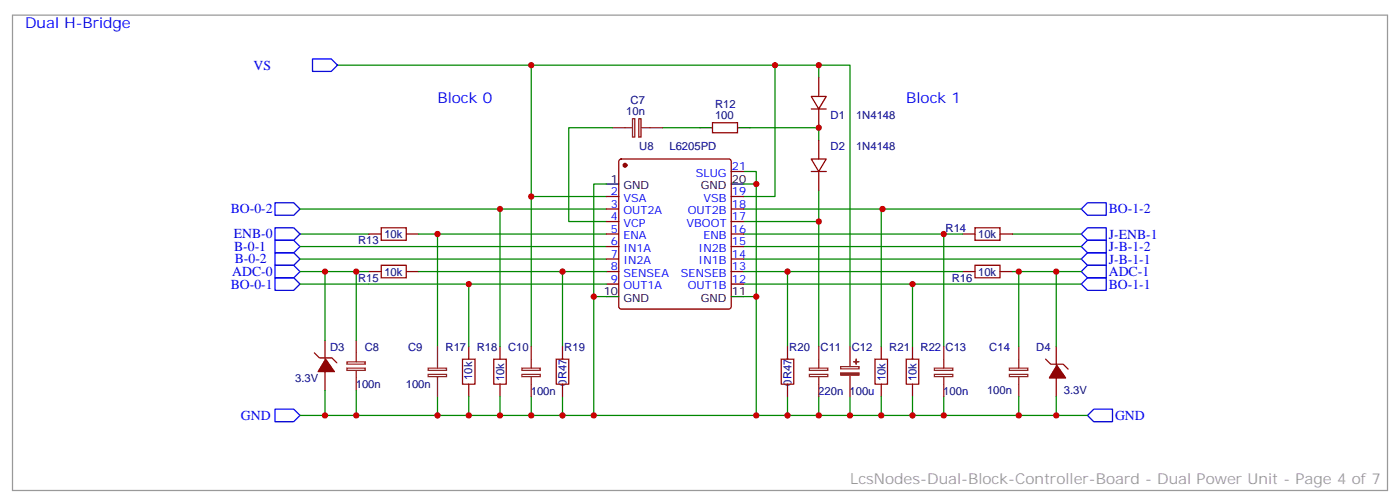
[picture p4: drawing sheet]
<svg xmlns="http://www.w3.org/2000/svg" width="395mm" height="142mm" viewBox="0 0 395 142" stroke-linecap="round" stroke-linejoin="round" font-family="sans-serif">
<g fill="none" stroke="#008700" stroke-width=".35">
<path d="M95.2 18.4h123.5v37h-8.8M149.9 18.4v37h21.2M218.7 18.4h12.4v3.5M231.1 18.4h8.8v79.4M172.9 36h-12.4v26.5h10.6M187 36h10.6M211.7 36h19.4v3.5M84.7 58.9h86.4M141.1 58.9v38.9M149.9 55.4v42.4M171.1 51.9h-3.5v65.3M209.9 48.4h3.5v35.2"/>
<path d="M209.9 51.9h3.5M209.9 58.9h95.3M231.1 53.7v44.1M249.1 58.9h-.4v38.9M84.7 66h19.4M84.7 69.5h86.4M84.7 73.1h86.4M84.7 76.6h19.4M91.7 76.6v19.4M100.5 76.6v19.4M118.2 66h52.9M118.2 76.6h52.9"/>
<path d="M123.5 66v31.8M158.7 76.6v21.2M209.9 62.5h21.2M209.9 66h61.7M209.9 69.5h95.3M209.9 73.1h95.3M209.9 76.6h61.7M222.2 76.6v21.2M266.3 66v31.8M285.8 66h19.4M285.8 76.6h19.4M287.5 76.6v21.2"/>
<path d="M298.1 76.6v21.2M84.7 80.1h86.4M132.3 80.1v17.7M167.6 83.6h3.5M209.9 83.6h3.5v33.6M209.9 80.1h95.3M257.5 80.1v17.7M84.7 117.2h222.2M91.7 110.1v7.1M100.5 110.1v7.1M123.5 111.9v5.3M132.3 111.9v5.3"/>
<path d="M141.1 111.9v5.3M149.9 111.9v5.3M158.7 111.9v5.3M222.2 111.9v5.3M231.1 111.9v5.3M239.9 111.9v5.3M248.7 111.9v5.3M257.5 111.9v5.3M266.3 111.9v5.3M287.5 111.9v5.3M298.1 111.9v5.3"/>
</g>
<g fill="none" stroke="#8c2424" stroke-width=".35">
<path d="M172.9 36h5.6M178.5 33.5h.6v5.2h-.6zM180.3 33.5h.6v5.2h-.6zM181 36h6M100.5 96v6M123.5 97.8v6M149.9 97.8v6M231.1 97.8v6M239.9 97.8v5.6M266.3 97.8v6M287.5 97.8v6M97.9 102.1h5.2v.6h-5.2z"/>
<path d="M97.9 103.8h5.2v.7h-5.2zM100.5 104.5v5.6M120.8 103.8h5.2v.7h-5.2zM120.8 105.6h5.2v.6h-5.2zM123.5 106.2v5.7M147.3 103.8h5.2v.7h-5.2zM147.3 105.6h5.2v.6h-5.2zM149.9 106.2v5.7M228.4 103.8h5.2v.7h-5.2zM228.4 105.6h5.2v.6h-5.2zM231.1 106.2v5.7M237.2 103.4h5.2v.6h-5.2z"/>
<path d="M239.9 105.9v6M263.7 103.8h5.2v.7h-5.2zM263.7 105.6h5.2v.6h-5.2zM266.3 106.2v5.7M284.9 103.8h5.2v.7h-5.2zM284.9 105.6h5.2v.6h-5.2zM287.5 106.2v5.7"/>
</g>
<g fill="#8c2424" stroke="#8c2424" stroke-width=".35">
<path d="M237.2 105.2h5.2v.6h-5.2z"/>
<path d="M240.9 102h1.5z"/>
<path d="M241.6 101.3l.1 1.4z"/>
</g>
<path d="M197.6 36h3.5M208.1 36h3.6M171.1 51.9h3.5M206.4 51.9h3.5M171.1 83.6h3.5M206.4 83.6h3.5" fill="none" stroke="#000" stroke-width=".35"/>
<g fill="none" stroke="#870000" stroke-width=".35">
<path d="M201.1 34.6h7v2.8h-7zM229 27.2h4.2l-2.1 3.5zM229 30.7h4.2M231.1 21.9v5.3M231.1 30.7v5.3M231.1 39.5v5.3M171.1 55.4h3.5M171.1 58.9h3.5M174.9 45l.4-.2h30.4l.5 .2 .2 .5v41l-.3 .5-.4 .2h-30.4l-.5-.3-.2-.4v-41zM206.4 48.4h3.5M206.4 55.4h3.5M206.4 58.9h3.5"/>
<path d="M229 44.8h4.2l-2.1 3.6zM229 48.4h4.2M231.1 48.4v5.3M104.1 66h3.5M104.1 76.6h3.5M114.7 66h3.5M114.7 76.6h3.5M171.1 66h3.5M171.1 62.5h3.5M171.1 69.5h3.5M171.1 73.1h3.5M171.1 76.6h3.5"/>
<path d="M206.4 66h3.5M206.4 62.5h3.5M206.4 69.5h3.5M206.4 73.1h3.5M206.4 76.6h3.5M271.6 66h3.6M271.6 76.6h3.6M282.2 66h3.6M282.2 76.6h3.6M88.7 99.5l1.4 1.4h3.6l1.4 1.4M91.7 96v5.3M132.3 97.8v3.5"/>
<path d="M141.1 97.8v3.5M158.7 97.8v3.5M171.1 80.1h3.5M206.4 80.1h3.5M222.2 97.8v3.5M248.7 97.8v3.5M257.5 97.8v3.5M298.1 97.8v5.2M91.7 104.8v5.3M132.3 108.3v3.6M141.1 108.3v3.6M158.7 108.3v3.6"/>
<path d="M222.2 108.3v3.6M248.7 108.3v3.6M257.5 108.3v3.6M295.1 101.3l1.4 1.4h3.5l1.4 1.4M298.1 106.6v5.3"/>
</g>
<g fill="none" stroke="#00f" stroke-width=".35">
<path d="M88.2 16.6h5.3l1.7 1.8-1.7 1.7h-5.3zM77.6 57.2h5.3l1.8 1.7-1.8 1.8h-5.3zM305.2 58.9l1.7-1.7h5.3v3.5h-5.3zM77.6 78.4h5.3l1.8 1.7-1.8 1.8h-5.3zM77.6 71.3h5.3l1.8 1.8-1.8 1.7h-5.3zM77.6 67.8h5.3l1.8 1.7-1.8 1.8h-5.3zM77.6 74.8h5.3l1.8 1.8-1.8 1.8h-5.3zM77.6 64.2h5.3l1.8 1.8-1.8 1.8h-5.3zM305.2 76.6l1.7-1.8h5.3v3.6h-5.3zM306.9 67.8h5.3v3.5h-5.3l-1.7-1.8zM306.9 71.3h5.3v3.5h-5.3l-1.7-1.7zM306.9 78.4h5.3v3.5h-5.3l-1.7-1.8z"/>
<path d="M306.9 64.2h5.3v3.6h-5.3l-1.7-1.8zM77.6 115.4h5.3l1.8 1.8-1.8 1.7h-5.3zM306.9 117.2l1.8-1.8h5.3v3.5h-5.3z"/>
</g>
<path d="M107.6 64.2h7.1v3.6h-7.1zM107.6 74.8h7.1v3.6h-7.1zM275.2 64.2h7v3.6h-7zM275.2 74.8h7v3.6h-7zM130.5 101.3h3.6v7h-3.6zM139.3 101.3h3.6v7h-3.6zM157 101.3h3.5v7h-3.5zM220.5 101.3h3.5v7h-3.5zM246.9 101.3h3.6v7h-3.6zM255.8 101.3h3.5v7h-3.5z" fill="none" stroke="#a10000" stroke-width=".35"/>
<g fill="#870000" stroke="#870000" stroke-width=".35">
<path d="M91.9 101.3l2.5 3.5h-4.6z"/>
<path d="M298.3 103l2.4 3.6h-4.5z"/>
<circle cx="176.4" cy="46.6" r=".53"/>
</g>
<path d="M3.5 4.3h388.1v134h-388.1z" fill="none" stroke="#999" stroke-width=".35"/>
<g fill="#c00">
<circle cx="222.3" cy="117.2" r=".88"/>
<circle cx="222.3" cy="76.6" r=".88"/>
<circle cx="231.1" cy="18.4" r=".88"/>
<circle cx="231.1" cy="117.2" r=".88"/>
<circle cx="266.3" cy="117.2" r=".88"/>
<circle cx="149.9" cy="117.2" r=".88"/>
<circle cx="149.9" cy="55.4" r=".88"/>
<circle cx="213.4" cy="51.9" r=".88"/>
<circle cx="213.4" cy="83.6" r=".88"/>
<circle cx="213.4" cy="117.2" r=".88"/>
<circle cx="167.6" cy="83.6" r=".88"/>
<circle cx="167.6" cy="117.2" r=".88"/>
<circle cx="218.7" cy="18.4" r=".88"/>
<circle cx="158.8" cy="117.2" r=".88"/>
<circle cx="123.5" cy="117.2" r=".88"/>
<circle cx="149.9" cy="18.4" r=".88"/>
<circle cx="248.7" cy="117.2" r=".88"/>
<circle cx="141.1" cy="117.2" r=".88"/>
<circle cx="141.1" cy="58.9" r=".88"/>
<circle cx="266.3" cy="66" r=".88"/>
<circle cx="257.5" cy="117.2" r=".88"/>
<circle cx="257.5" cy="80.1" r=".88"/>
<circle cx="123.5" cy="66" r=".88"/>
<circle cx="132.3" cy="117.2" r=".88"/>
<circle cx="132.3" cy="80.1" r=".88"/>
<circle cx="158.8" cy="76.6" r=".88"/>
<circle cx="231.1" cy="62.5" r=".88"/>
<circle cx="231.1" cy="36" r=".88"/>
<circle cx="239.9" cy="117.2" r=".88"/>
<circle cx="249.1" cy="58.9" r=".88"/>
<circle cx="287.5" cy="76.6" r=".88"/>
<circle cx="287.5" cy="117.2" r=".88"/>
<circle cx="100.5" cy="76.6" r=".88"/>
<circle cx="100.5" cy="117.2" r=".88"/>
<circle cx="91.7" cy="76.6" r=".88"/>
<circle cx="91.7" cy="117.2" r=".88"/>
<circle cx="298.1" cy="76.6" r=".88"/>
<circle cx="298.1" cy="117.2" r=".88"/>
</g>
<g font-size="4.2" fill="#00f">
<text x="7.1" y="7.8">Dual H-Bridge</text>
<text x="123.5" y="29">Block 0</text>
<text x="255.8" y="29">Block 1</text>
</g>
<text font-size="4.2" fill="#999" x="239.9" y="136.6">LcsNodes-Dual-Block-Controller-Board - Dual Power Unit - Page 4 of 7</text>
<g font-size="3.9" fill="#00f">
<text x="71.6" y="19.6">VS</text>
<text x="65.1" y="60.2">BO-0-2</text>
<text x="312.9" y="60.2">BO-1-2</text>
<text x="66" y="67.3">ENB-0</text>
<text x="66.1" y="70.9">B-0-1</text>
<text x="312.9" y="70.8">J-B-1-2</text>
<text x="312.9" y="67.3">J-ENB-1</text>
<text x="65.5" y="77.8">ADC-0</text>
<text x="66.2" y="74.2">B-0-2</text>
<text x="312.9" y="74.4">J-B-1-1</text>
<text x="312.9" y="77.8">ADC-1</text>
<text x="65.1" y="81.4">BO-0-1</text>
<text x="312.9" y="81.4">BO-1-1</text>
<text x="68" y="118.5">GND</text>
<text x="314.7" y="118.5">GND</text>
</g>
<g font-size="3.2" fill="#000080">
<text x="178" y="29.2">C7</text>
<text x="176.7" y="32.4">10n</text>
<text x="201.8" y="33.5">100</text>
<text x="201.8" y="30.4">R12</text>
<text x="234.4" y="33.6">D1</text>
<text x="241.6" y="33.6">1N4148</text>
<text x="180.4" y="42.4">U8</text>
<text x="188.9" y="42.4">L6205PD</text>
<text x="234.4" y="42.4">D2</text>
<text x="241.6" y="42.4">1N4148</text>
<text x="266.9" y="65.3">R14</text>
<text x="101" y="68.9">R13</text>
<text x="108.5" y="67.1">10k</text>
<text x="276" y="67.2">10k</text>
<text x="108.5" y="77.7">10k</text>
<text x="276" y="77.7">10k</text>
<text x="101" y="79.5">R15</text>
<text x="268.6" y="79.5">R16</text>
<text x="93.1" y="98.9">D3</text>
<text x="102.9" y="98.9">C8</text>
<text x="115.2" y="98.9">C9</text>
<text x="125.7" y="98.9">R17</text>
<text x="134.6" y="98.9">R18</text>
<text x="143.4" y="98.9">C10</text>
<text x="159.3" y="98.9">R19</text>
<text x="222.8" y="98.9">R20</text>
<text x="231.6" y="98.9">C11</text>
<text x="240.4" y="98.9">C12</text>
<text x="251" y="98.9">R21</text>
<text x="259.8" y="98.9">R22</text>
<text x="266.9" y="98.9">C13</text>
<text x="279.2" y="98.9">C14</text>
<text x="292.5" y="98.9">D4</text>
<text x="83.3" y="107.7">3.3V</text>
<text x="133.3" y="107.1" transform="rotate(-90 133.3 107.1)">10k</text>
<text x="142.3" y="107.5" transform="rotate(-90 142.3 107.5)">10k</text>
<text x="249.9" y="107.5" transform="rotate(-90 249.9 107.5)">10k</text>
<text x="258.7" y="107.5" transform="rotate(-90 258.7 107.5)">10k</text>
<text x="100.4" y="109.5">100n</text>
<text x="114.5" y="109.5">100n</text>
<text x="149.8" y="111.3">100n</text>
<text x="159.9" y="108.8" transform="rotate(-90 159.9 108.8)">0R47</text>
<text x="223.4" y="108.8" transform="rotate(-90 223.4 108.8)">0R47</text>
<text x="230.9" y="111.3">220n 100u</text>
<text x="266.2" y="111.3">100n</text>
<text x="278.6" y="111.2">100n</text>
<text x="300.2" y="111.2">3.3V</text>
</g>
<g font-size="3.2">
<text x="172.4" y="51.5">1</text>
<text x="175.9" y="53.3">GND</text>
<text x="197.8" y="53.3">GND</text>
<text x="206.6" y="51.5">20</text>
<text x="170.4" y="83.3">10</text>
<text x="206.6" y="83.3">11</text>
<text x="175.9" y="85.1">GND</text>
<text x="197.8" y="85.1">GND</text>
</g>
<g font-size="3.2" fill="#00f">
<text x="196.4" y="49.8">SLUG</text>
<text x="206.6" y="48">21</text>
<text x="172.4" y="55.1">2</text>
<text x="172.4" y="58.6">3</text>
<text x="175.9" y="56.8">VSA</text>
<text x="198.6" y="56.8">VSB</text>
<text x="206.6" y="58.6">18</text>
<text x="206.6" y="55.1">19</text>
<text x="172.4" y="62.1">4</text>
<text x="172.4" y="65.7">5</text>
<text x="175.9" y="60.4">OUT2A</text>
<text x="175.9" y="63.9">VCP</text>
<text x="193.8" y="63.9">VBOOT</text>
<text x="194.1" y="60.4">OUT2B</text>
<text x="206.6" y="65.7">16</text>
<text x="206.6" y="62.1">17</text>
<text x="172.4" y="69.2">6</text>
<text x="175.9" y="67.4">ENA</text>
<text x="175.9" y="70.9">IN1A</text>
<text x="197.2" y="70.9">IN2B</text>
<text x="198.5" y="67.4">ENB</text>
<text x="206.6" y="69.2">15</text>
<text x="172.4" y="72.7">7</text>
<text x="172.4" y="76.2">8</text>
<text x="175.9" y="74.5">IN2A</text>
<text x="175.9" y="78">SENSEA</text>
<text x="192.2" y="78">SENSEB</text>
<text x="197.2" y="74.5">IN1B</text>
<text x="206.6" y="76.2">13</text>
<text x="206.6" y="72.7">14</text>
<text x="172.4" y="79.8">9</text>
<text x="175.9" y="81.5">OUT1A</text>
<text x="194.1" y="81.5">OUT1B</text>
<text x="206.6" y="79.8">12</text>
</g>
</svg>
